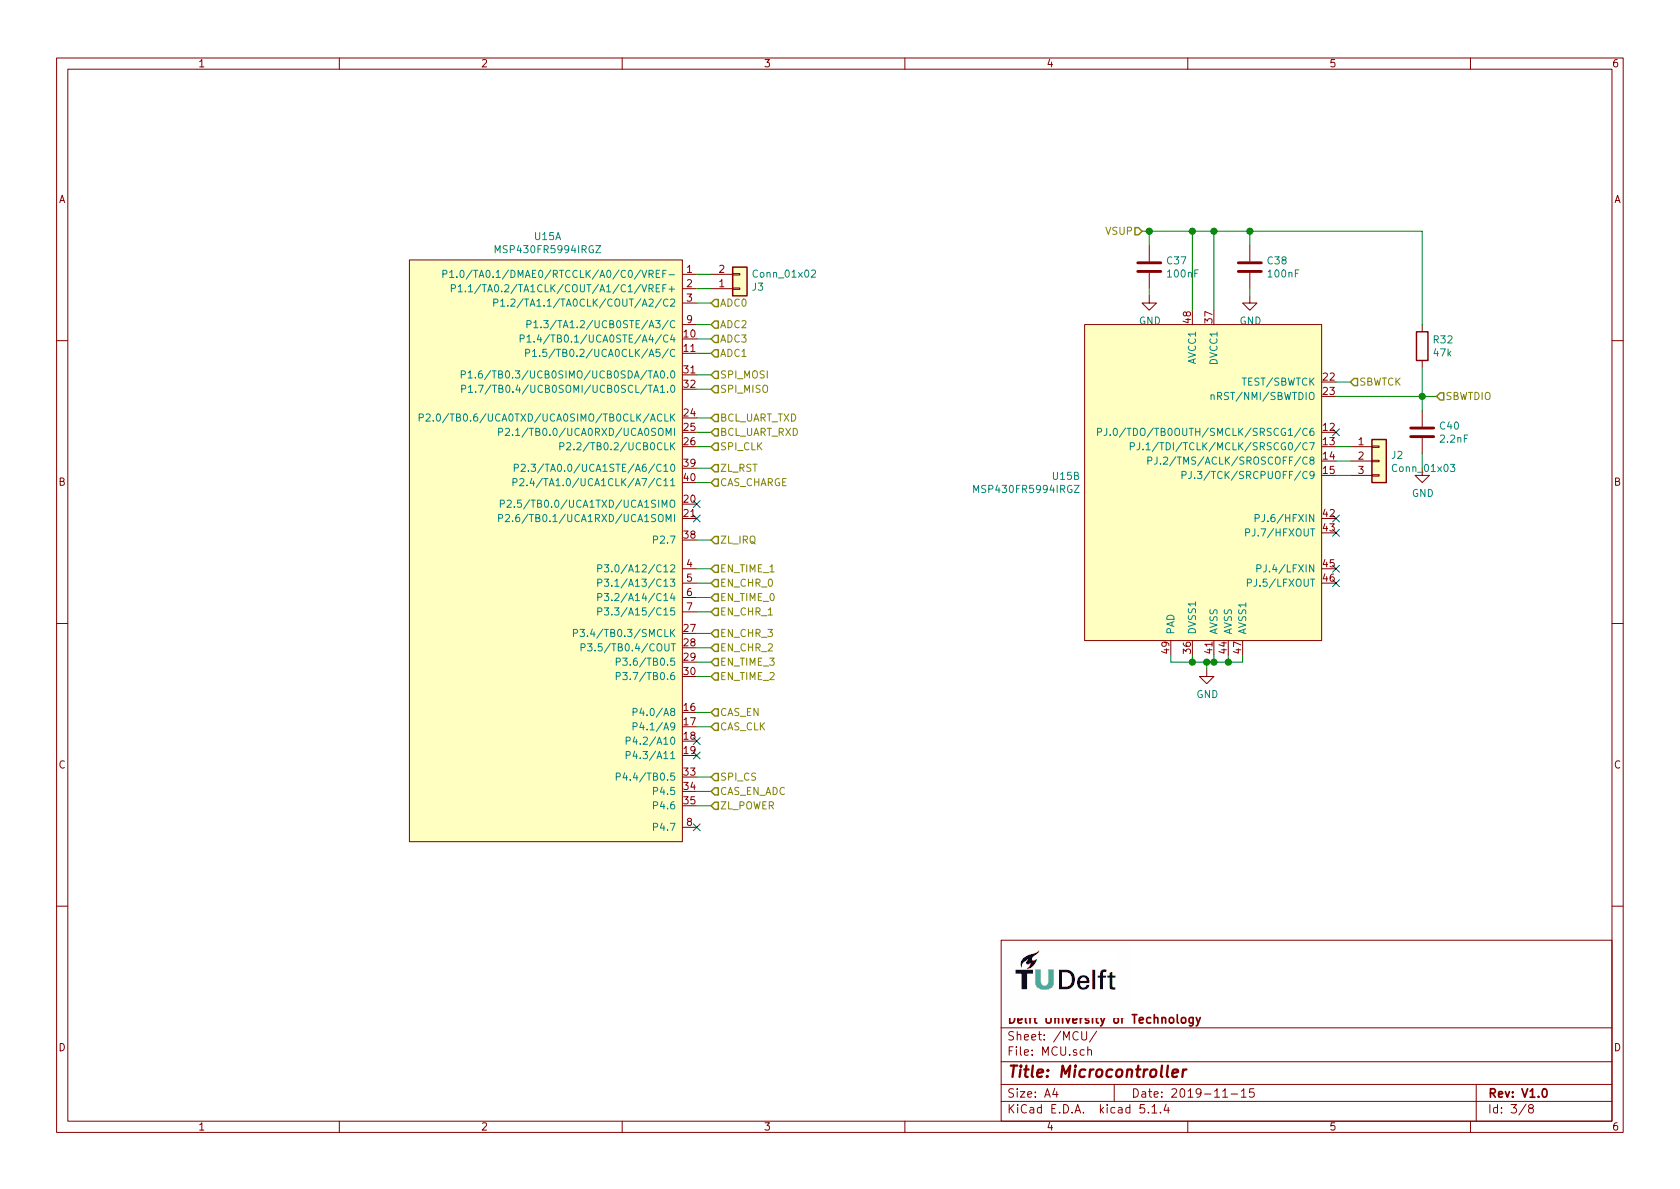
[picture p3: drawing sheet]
EESchema Schematic File Version 4
EELAYER 30 0
EELAYER END
$Descr A4 11693 8268
encoding utf-8
Sheet 3 8
Title "Microcontroller"
Date "2019-11-15"
Rev "V1.0"
Comp "Delft University of Technology"
Comment1 ""
Comment2 ""
Comment3 ""
Comment4 ""
$EndDescr
Text HLabel 4950 2100 2    50   Input ~ 0
ADC0
Text HLabel 4950 2450 2    50   Input ~ 0
ADC1
Text HLabel 4950 2250 2    50   Input ~ 0
ADC2
Text HLabel 4950 2350 2    50   Input ~ 0
ADC3
Wire Wire Line
	4850 2100 4950 2100
Wire Wire Line
	4850 2450 4950 2450
Wire Wire Line
	4850 2250 4950 2250
Wire Wire Line
	4850 2350 4950 2350
Text HLabel 4950 4050 2    50   Input ~ 0
EN_CHR_0
Text HLabel 4950 4150 2    50   Input ~ 0
EN_TIME_0
Text HLabel 4950 4250 2    50   Input ~ 0
EN_CHR_1
Text HLabel 4950 4500 2    50   Input ~ 0
EN_CHR_2
Text HLabel 4950 4400 2    50   Input ~ 0
EN_CHR_3
Text HLabel 4950 3950 2    50   Input ~ 0
EN_TIME_1
Text HLabel 4950 4700 2    50   Input ~ 0
EN_TIME_2
Text HLabel 4950 4600 2    50   Input ~ 0
EN_TIME_3
Wire Wire Line
	4850 4050 4950 4050
Wire Wire Line
	4850 4150 4950 4150
Wire Wire Line
	4850 4250 4950 4250
Wire Wire Line
	4850 3950 4950 3950
Wire Wire Line
	4850 4500 4950 4500
Wire Wire Line
	4850 4700 4950 4700
Wire Wire Line
	4850 4400 4950 4400
Wire Wire Line
	4950 4600 4850 4600
Text HLabel 4950 2600 2    50   Input ~ 0
SPI_MOSI
Text HLabel 4950 2700 2    50   Input ~ 0
SPI_MISO
Text HLabel 4950 3100 2    50   Input ~ 0
SPI_CLK
Text HLabel 4950 5400 2    50   Input ~ 0
SPI_CS
Wire Wire Line
	4850 3100 4950 3100
Wire Wire Line
	4950 2700 4850 2700
Wire Wire Line
	4850 2600 4950 2600
Text HLabel 4950 3750 2    50   Input ~ 0
ZL_IRQ
Text HLabel 4950 4950 2    50   Input ~ 0
CAS_EN
Text HLabel 4950 5050 2    50   Input ~ 0
CAS_CLK
Wire Wire Line
	4950 4950 4850 4950
Wire Wire Line
	4850 5050 4950 5050
Text HLabel 4950 5600 2    50   Input ~ 0
ZL_POWER
Wire Wire Line
	4850 5600 4950 5600
Wire Wire Line
	4950 3750 4850 3750
Wire Wire Line
	4850 5400 4950 5400
Text HLabel 4950 2900 2    50   Input ~ 0
BCL_UART_TXD
Text HLabel 4950 3000 2    50   Input ~ 0
BCL_UART_RXD
Wire Wire Line
	4950 2900 4850 2900
Wire Wire Line
	4950 3000 4850 3000
Text HLabel 10000 2750 2    50   Input ~ 0
SBWTDIO
Text HLabel 9400 2650 2    50   Input ~ 0
SBWTCK
Wire Wire Line
	9400 2650 9300 2650
Wire Wire Line
	9300 2750 9900 2750
NoConn ~ 9300 3600
NoConn ~ 9300 3700
Wire Wire Line
	8650 4550 8650 4600
Wire Wire Line
	8650 4600 8550 4600
Wire Wire Line
	8150 4600 8150 4550
Wire Wire Line
	8300 4550 8300 4600
Connection ~ 8300 4600
Wire Wire Line
	8300 4600 8150 4600
Wire Wire Line
	8450 4550 8450 4600
Connection ~ 8450 4600
Wire Wire Line
	8550 4550 8550 4600
Connection ~ 8550 4600
Wire Wire Line
	8550 4600 8450 4600
$Comp
L power:GND #PWR071
U 1 1
P 8400 4650
F 0 "#PWR071" H 8400 4400 50  0001 C CNN
F 1 "GND" H 8405 4477 50  0000 C CNN
F 2 "" H 8400 4650 50  0001 C CNN
F 3 "" H 8400 4650 50  0001 C CNN
	1    8400 4650
	1    0    0    -1  
$EndComp
Wire Wire Line
	8450 4600 8400 4600
Wire Wire Line
	8400 4650 8400 4600
Connection ~ 8400 4600
Wire Wire Line
	8400 4600 8300 4600
$Comp
L Device:C C37
U 1 1
P 8000 1850
F 0 "C37" H 8115 1896 50  0000 L CNN
F 1 "100nF" H 8115 1805 50  0000 L CNN
F 2 "Capacitor_SMD:C_0402_1005Metric" H 8038 1700 50  0001 C CNN
F 3 "~" H 8000 1850 50  0001 C CNN
	1    8000 1850
	1    0    0    -1  
$EndComp
$Comp
L Device:C C38
U 1 1
P 8700 1850
F 0 "C38" H 8815 1896 50  0000 L CNN
F 1 "100nF" H 8815 1805 50  0000 L CNN
F 2 "Capacitor_SMD:C_0402_1005Metric" H 8738 1700 50  0001 C CNN
F 3 "~" H 8700 1850 50  0001 C CNN
	1    8700 1850
	1    0    0    -1  
$EndComp
Wire Wire Line
	8700 1600 8700 1700
Wire Wire Line
	8000 1700 8000 1600
Wire Wire Line
	8000 1600 8300 1600
Wire Wire Line
	8300 1600 8300 2150
Wire Wire Line
	8450 2150 8450 1600
Wire Wire Line
	8450 1600 8700 1600
Connection ~ 8700 1600
Wire Wire Line
	8450 1600 8300 1600
Connection ~ 8450 1600
Connection ~ 8300 1600
$Comp
L power:GND #PWR070
U 1 1
P 8000 2050
F 0 "#PWR070" H 8000 1800 50  0001 C CNN
F 1 "GND" H 8005 1877 50  0000 C CNN
F 2 "" H 8000 2050 50  0001 C CNN
F 3 "" H 8000 2050 50  0001 C CNN
	1    8000 2050
	1    0    0    -1  
$EndComp
$Comp
L power:GND #PWR072
U 1 1
P 8700 2050
F 0 "#PWR072" H 8700 1800 50  0001 C CNN
F 1 "GND" H 8705 1877 50  0000 C CNN
F 2 "" H 8700 2050 50  0001 C CNN
F 3 "" H 8700 2050 50  0001 C CNN
	1    8700 2050
	1    0    0    -1  
$EndComp
Wire Wire Line
	8700 2050 8700 2000
Wire Wire Line
	8000 2050 8000 2000
Text HLabel 7950 1600 0    50   Input ~ 0
VSUP
Wire Wire Line
	7950 1600 8000 1600
Connection ~ 8000 1600
Text HLabel 4950 3350 2    50   Input ~ 0
CAS_CHARGE
Wire Wire Line
	4950 3350 4850 3350
Text HLabel 4950 3250 2    50   Input ~ 0
ZL_RST
Wire Wire Line
	4950 3250 4850 3250
$Comp
L Device:C C40
U 1 1
P 9900 3000
F 0 "C40" H 10015 3046 50  0000 L CNN
F 1 "2.2nF" H 10015 2955 50  0000 L CNN
F 2 "Capacitor_SMD:C_0402_1005Metric" H 9938 2850 50  0001 C CNN
F 3 "~" H 9900 3000 50  0001 C CNN
	1    9900 3000
	1    0    0    -1  
$EndComp
$Comp
L Device:R R32
U 1 1
P 9900 2400
F 0 "R32" H 9970 2446 50  0000 L CNN
F 1 "47k" H 9970 2355 50  0000 L CNN
F 2 "Resistor_SMD:R_0402_1005Metric" V 9830 2400 50  0001 C CNN
F 3 "~" H 9900 2400 50  0001 C CNN
	1    9900 2400
	1    0    0    -1  
$EndComp
Wire Wire Line
	9900 2850 9900 2750
Connection ~ 9900 2750
Wire Wire Line
	9900 2750 10000 2750
Wire Wire Line
	9900 2550 9900 2750
Wire Wire Line
	9900 3150 9900 3250
$Comp
L power:GND #PWR074
U 1 1
P 9900 3250
F 0 "#PWR074" H 9900 3000 50  0001 C CNN
F 1 "GND" H 9905 3077 50  0000 C CNN
F 2 "" H 9900 3250 50  0001 C CNN
F 3 "" H 9900 3250 50  0001 C CNN
	1    9900 3250
	1    0    0    -1  
$EndComp
Wire Wire Line
	9900 2250 9900 1600
Text HLabel 4950 5500 2    50   Input ~ 0
CAS_EN_ADC
Wire Wire Line
	4850 5500 4950 5500
NoConn ~ 4850 3500
NoConn ~ 4850 3600
NoConn ~ 4850 5750
NoConn ~ 4850 5250
NoConn ~ 9300 4050
NoConn ~ 9300 3950
NoConn ~ 9300 3000
$Comp
L jaspers_lib:MSP430FR5994IRGZ U15
U 1 1
P 3850 5200
F 0 "U15" H 3812 8765 50  0000 C CNN
F 1 "MSP430FR5994IRGZ" H 3812 8674 50  0000 C CNN
F 2 "Package_DFN_QFN:QFN-48-1EP_7x7mm_P0.5mm_EP5.15x5.15mm_ThermalVias" H 3650 4250 50  0001 C CNN
F 3 "http://www.ti.com/lit/ds/symlink/msp430fr5994.pdf" H 3650 7150 50  0001 C CNN
	1    3850 5200
	1    0    0    -1  
$EndComp
$Comp
L jaspers_lib:MSP430FR5994IRGZ U15
U 2 1
P 8450 3950
F 0 "U15" H 7522 4596 50  0000 R CNN
F 1 "MSP430FR5994IRGZ" H 7522 4505 50  0000 R CNN
F 2 "Package_DFN_QFN:QFN-48-1EP_7x7mm_P0.5mm_EP5.15x5.15mm_ThermalVias" H 8250 3000 50  0001 C CNN
F 3 "http://www.ti.com/lit/ds/symlink/msp430fr5994.pdf" H 8250 5900 50  0001 C CNN
	2    8450 3950
	1    0    0    -1  
$EndComp
Wire Wire Line
	8700 1600 9900 1600
$Comp
L Connector_Generic:Conn_01x03 J2
U 1 1
P 9600 3200
F 0 "J2" H 9680 3242 50  0000 L CNN
F 1 "Conn_01x03" H 9680 3151 50  0000 L CNN
F 2 "Connector_PinHeader_1.00mm:PinHeader_1x03_P1.00mm_Vertical" H 9600 3200 50  0001 C CNN
F 3 "~" H 9600 3200 50  0001 C CNN
	1    9600 3200
	1    0    0    -1  
$EndComp
$Comp
L Connector_Generic:Conn_01x02 J3
U 1 1
P 5150 2000
F 0 "J3" H 5230 1992 50  0000 L CNN
F 1 "Conn_01x02" H 5230 1901 50  0000 L CNN
F 2 "Connector_PinHeader_1.00mm:PinHeader_1x02_P1.00mm_Vertical" H 5150 2000 50  0001 C CNN
F 3 "~" H 5150 2000 50  0001 C CNN
	1    5150 2000
	1    0    0    1   
$EndComp
Wire Wire Line
	9300 3100 9400 3100
Wire Wire Line
	9300 3200 9400 3200
Wire Wire Line
	9400 3300 9300 3300
Wire Wire Line
	4850 1900 4950 1900
Wire Wire Line
	4950 2000 4850 2000
NoConn ~ 4850 5150
$EndSCHEMATC
